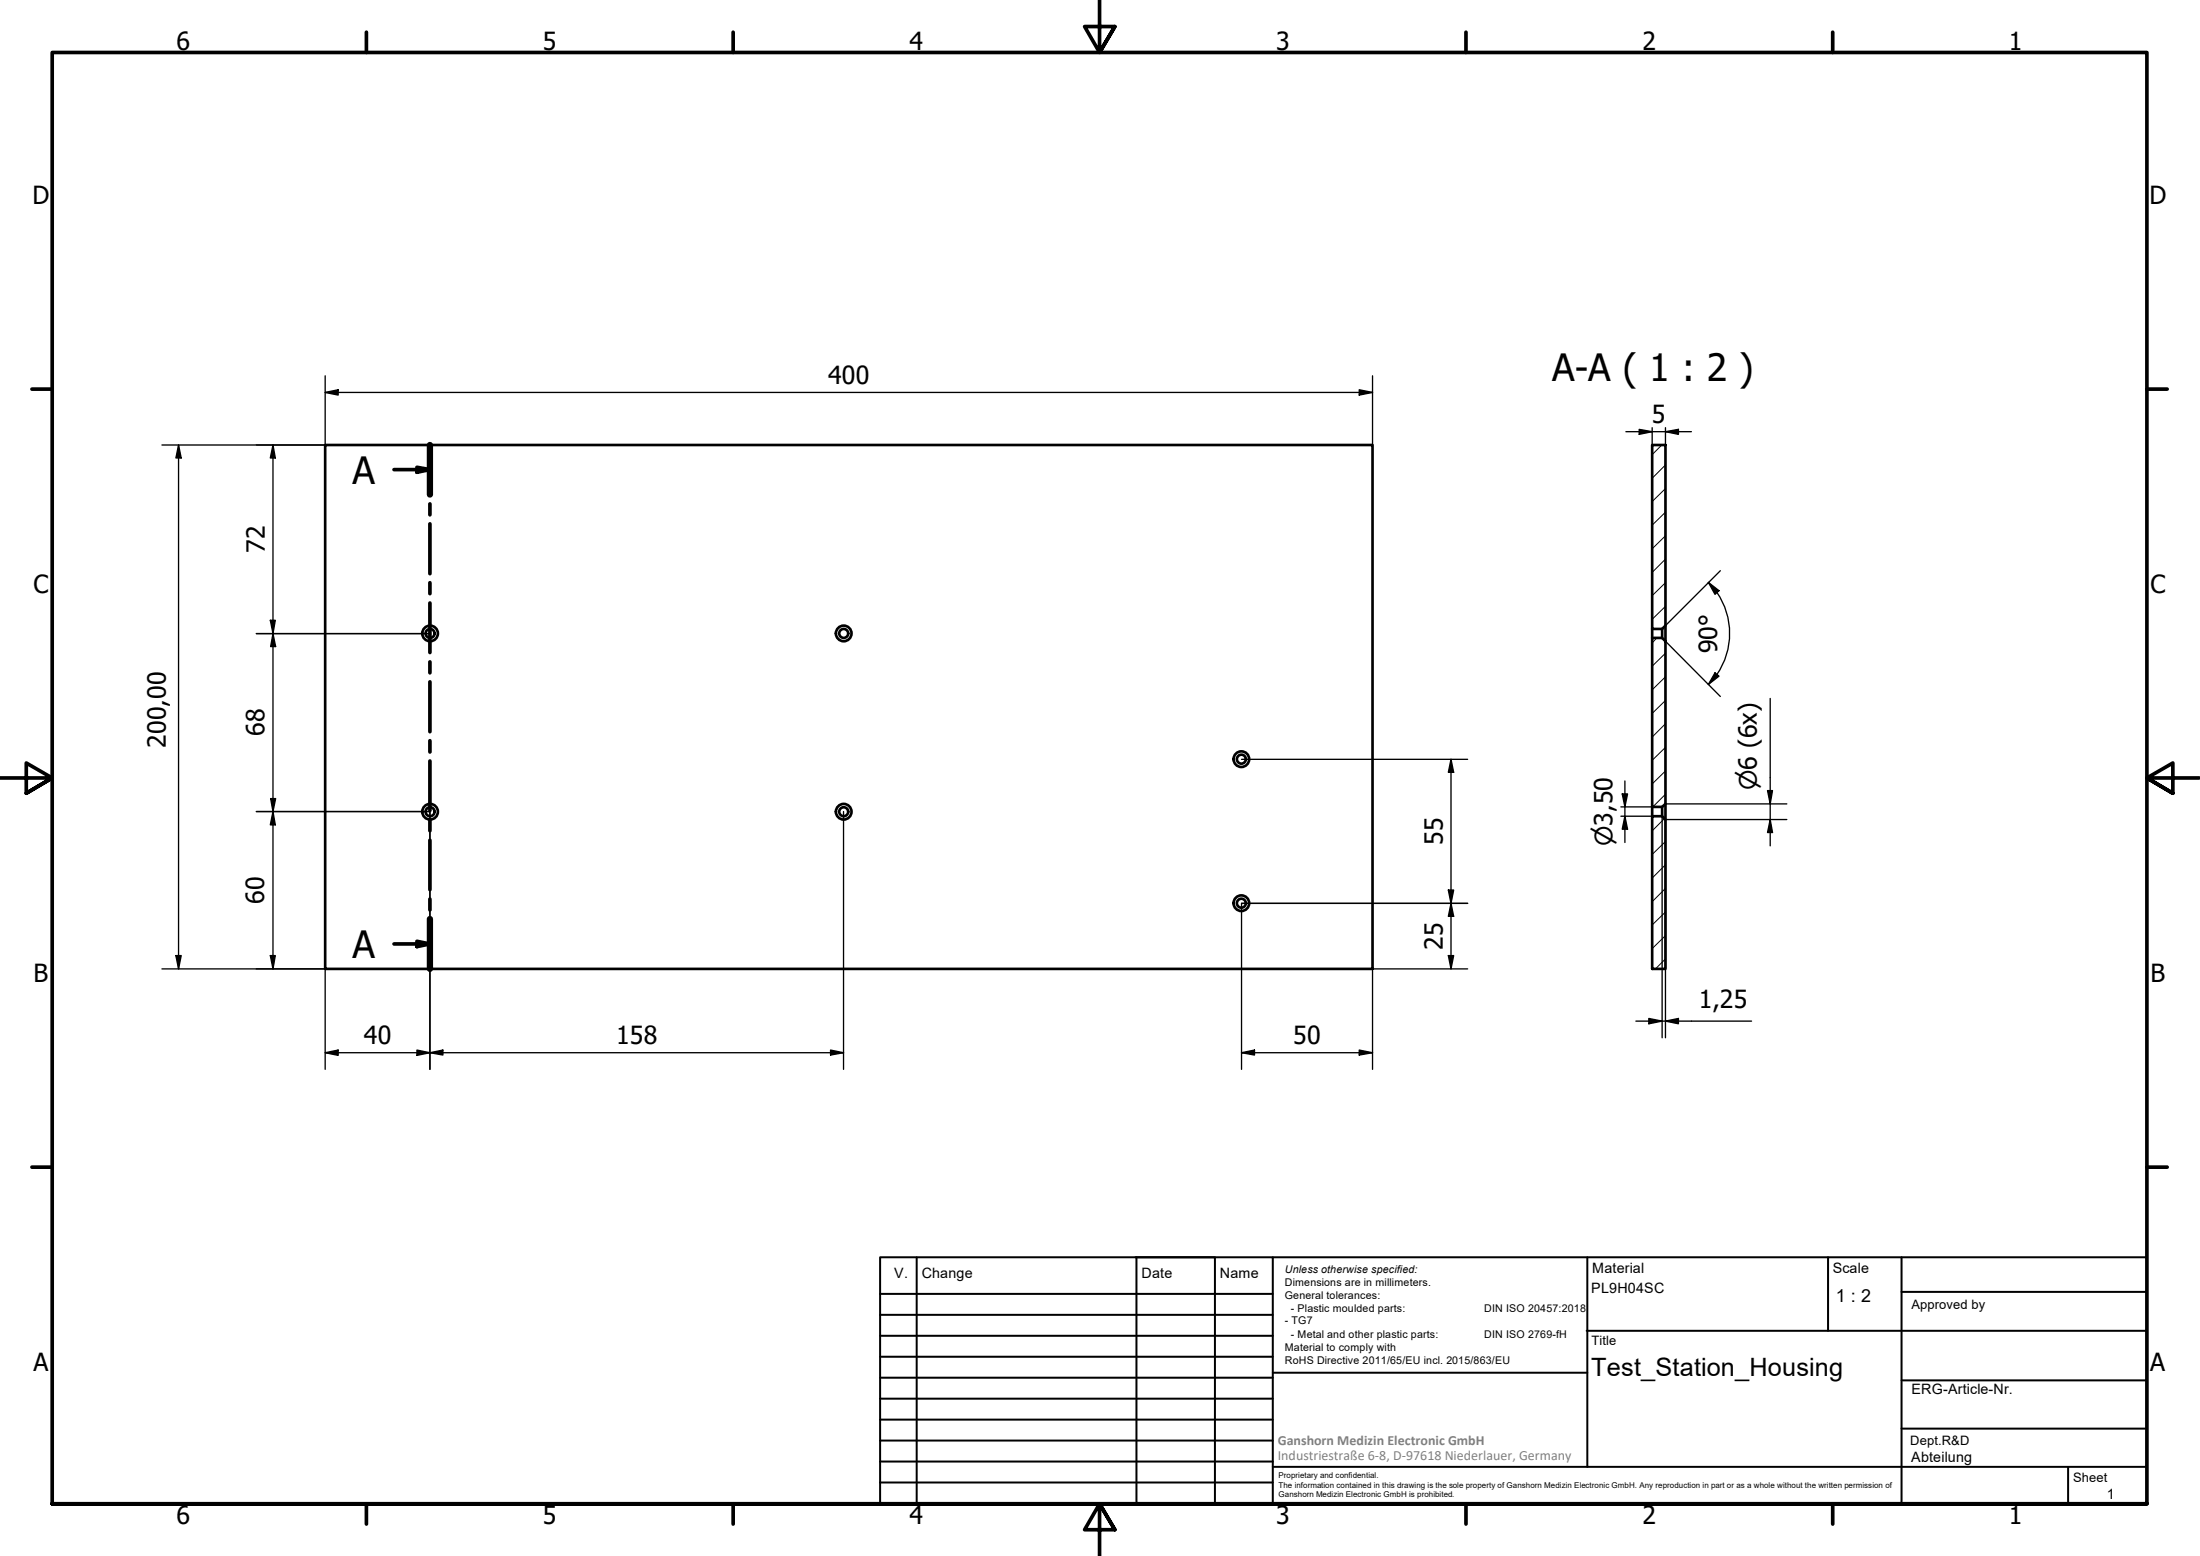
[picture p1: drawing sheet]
<svg xmlns="http://www.w3.org/2000/svg" width="420mm" height="297mm" viewBox="0 0 420 297" stroke-linecap="round" stroke-linejoin="round" font-family="sans-serif">
<!-- layer: Hatch (ISO) -->
<g fill="none" stroke="#000" stroke-width=".19">
<path d="M317.4 84.9l-1.9 1.9M318.1 97.8l-2.6 2.5M318.1 93.3l-2.6 2.4M318.1 88.8l-2.6 2.5M318.1 115.7l-2.6 2.5M318.1 111.2l-2.6 2.5M318.1 106.7l-2.6 2.6M318.1 102.3l-2.6 2.5M316.4 121.8l-.9 .9M318.1 138.2l-2.6 2.5M318.1 133.7l-2.6 2.5M318.1 129.2l-2.6 2.5"/>
<path d="M318.1 124.7l-2.6 2.5M317.9 156.3l-2.4 2.3M318.1 151.6l-2.4 2.4M318.1 147.2l-2.6 2.5M318.1 142.7l-2.6 2.4M318.1 178.6l-2.6 2.5M318.1 174.1l-2.6 2.5M318.1 169.6l-2.6 2.5M318.1 165.1l-2.6 2.5M318.1 160.6l-2.6 2.5M318.1 183.1l-1.9 1.9"/>
</g>
<!-- layer: Visible (ISO) -->
<g fill="none" stroke="#000" stroke-width=".51">
<path d="M62.1 84.9h200v100.1h-200zM315.5 84.9h2.6v34.5l-.7 .7h-1.9zM318.1 119.4v3M315.5 121.8h1.9l.7 .6v31.1l-.7 .5h-1.9zM315.5 120.1v1.7M317.4 120.1v1.7M315.5 155.8h1.9l.7 .6v28.6h-2.6zM315.5 154v1.8M317.4 154v1.8M318.1 153.5v2.9"/>
<circle cx="82.1" cy="120.9" r=".86"/>
<circle cx="82.1" cy="120.9" r="1.49"/>
<circle cx="161.1" cy="120.9" r=".86"/>
<circle cx="161.1" cy="120.9" r="1.49"/>
<circle cx="82.1" cy="155" r=".86"/>
<circle cx="82.1" cy="155" r="1.49"/>
<circle cx="161.1" cy="155" r=".86"/>
<circle cx="161.1" cy="155" r="1.49"/>
<circle cx="237.1" cy="144.9" r=".86"/>
<circle cx="237.1" cy="144.9" r="1.49"/>
<circle cx="237.1" cy="172.4" r=".86"/>
<circle cx="237.1" cy="172.4" r="1.49"/>
</g>
<!-- layer: Section Line (ISO) -->
<g fill="none" stroke="#000" stroke-width=".7">
<path d="M75.2 89.6h6.9M79.6 89.2l2.5 .4-2.5 .6zM82.1 84.9v9.5M82.1 96.2v2.1M82.1 100v9.5M82.1 111.2v2.1M82.1 115.1v9.5M82.1 126.4v2M82.1 130.2v9.5M82.1 141.4v2.2M82.1 145.3v9.4M82.1 156.5v2.1"/>
<path d="M79.6 179.7l2.5 .5-2.5 .5zM82.1 160.4v9.4M82.1 171.6v2.1M82.1 175.4v9.6M75.2 180.2h6.9"/>
</g>
<path d="M82.1 84.9v9.5M82.1 175.4v9.6" fill="none" stroke="#000" stroke-width="1.2"/>
<path d="M79.6 89.2l2.5 .4-2.5 .6zM79.6 179.7l2.5 .5-2.5 .5z" fill="#000"/>
<!-- layer: Border (ISO) -->
<g fill="none" stroke="#000" stroke-width=".7">
<path d="M70 6.1v3.9M140 6.1v3.9M210 0v10l-2.9-4.9h5.8l-2.9 4.9 2.9-4.9M280 6.1v3.9M350 6.1v3.9M6.1 74.3h3.9M410 74.3h3.9M0 148.5h10l-5-2.8v5.7l5-2.9-5 2.9M420 148.5h-10l5-2.8v5.7l-5-2.9 5 2.9M6.1 222.8h3.9M410 222.8h3.9M10 287.1v-277.1h400v277.1h-400h400"/>
<path d="M70 287.1v3.8M140 287.1v3.8M212.9 292l-2.9-4.9 2.9 4.9h-5.8l2.9-4.9v9.9M280 287.1v3.8M350 287.1v3.8"/>
</g>
<!-- layer: TitleBlock -->
<g fill="none" stroke="#000" stroke-width=".38">
<path d="M168.1 251h75M168.1 247h75M168.1 255h75M168.1 259h75M175.1 240v47M216.9 240h15M217 240v47M232 240v47M243.1 240.1v46.9h-75v-47h241.9v47.1h-167M303 254h107M303.1 240v40M349.1 240v14"/>
<path d="M363.2 240v47.1M363.2 246.6h46.8M168.1 271h75M168.1 263h75M168.1 267h75M168.1 275h75M168.1 279h75M243.1 262.1h60M363.2 272.7h46.8M363.2 263.5h46.8M168.1 283h75M216.9 287h15"/>
<path d="M243.1 280h166.9M395 280.1v7"/>
</g>
<!-- layer: Dimension (ISO) -->
<g fill="none" stroke="#000" stroke-width=".25">
<path d="M62.1 74.9l2.5-.5v1zM62.1 74.9h200M62.1 71.7v13.2h-31.2M259.6 74.4l2.5 .5-2.5 .5zM262.1 71.7v13.2M34.1 84.9l.5 2.5h-1zM34.1 84.9v100.1M52.1 84.9l.5 2.5h-1zM52.1 84.9v100.1M310.5 82.4h12.5M313.1 82l2.4 .4-2.4 .5zM315.5 81.6v3.3"/>
<path d="M318.1 82.4l2.4-.4v.9zM318.1 81.6v3.3M51.6 118.4h1l-.5 2.6zM326.3 111.2l2 1.6-.8 .7zM326.3 111.2l1.6 1.9M327.9 113.1a13.8 13.8 0 0 1 0 15.7M328.5 109l-10.4 10.4M49 121h33.1M52.1 121l.5 2.4h-.9zM318.1 122.4l10.4 10.6M327.5 128.4l.8 .7-2 1.6zM327.9 128.8l-1.6 1.9"/>
<path d="M338.1 133.3v28.2M49 154.9h33.1v49.2M51.7 152.4h.9l-.5 2.5zM52.1 154.9l.5 2.6h-1zM161.1 154.9v49.2M237.1 145h43.2M277.1 145l.5 2.4h-1zM277.1 145v40M309.6 155.8h5.9M309.6 154h5.9M309.8 151.6h1l-.5 2.4zM310.3 155.8l.5 2.5h-1z"/>
<path d="M310.3 149.1v11.7M317.4 155.8v42.3M318.1 153.5h23.1M337.6 150.9h.9l-.4 2.6zM338.1 156.4l.4 2.5h-.9zM341.2 156.4h-23.1v41.7M276.6 169.9h1l-.5 2.6zM277.1 172.5l.5 2.4h-1zM280.3 172.5h-43.2v31.6M30.9 185h31.2v19.1M33.6 182.4h1l-.5 2.6zM51.6 182.4h1l-.5 2.6z"/>
<path d="M276.6 182.4h1l-.5 2.6zM280.3 185h-18.2v19.1M312.4 194.9h22.1M314.9 194.4l2.5 .5-2.5 .5zM318.1 194.9l2.4-.5v1zM62.1 201l2.5-.5v1zM62.1 201h99M79.6 200.5l2.5 .5-2.5 .5zM82.1 201l2.5-.5v.9zM158.6 200.5l2.5 .5-2.5 .4zM237.1 201l2.5-.5v.9zM237.1 201h25"/>
<path d="M259.6 200.5l2.5 .5-2.5 .4z"/>
</g>
<g fill="#000">
<path d="M62.1 74.9l2.5-.5v1zM259.6 74.4l2.5 .5-2.5 .5zM34.1 84.9l.5 2.5h-1zM52.1 84.9l.5 2.5h-1zM313.1 82l2.4 .4-2.4 .5zM318.1 82.4l2.4-.4v.9zM51.6 118.4h1l-.5 2.6zM326.3 111.2l2 1.6-.8 .7zM52.1 121l.5 2.4h-.9zM327.5 128.4l.8 .7-2 1.6zM51.7 152.4h.9l-.5 2.5zM52.1 154.9l.5 2.6h-1z"/>
<path d="M277.1 145l.5 2.4h-1zM309.8 151.6h1l-.5 2.4zM310.3 155.8l.5 2.5h-1zM337.6 150.9h.9l-.4 2.6zM338.1 156.4l.4 2.5h-.9zM276.6 169.9h1l-.5 2.6zM277.1 172.5l.5 2.4h-1zM33.6 182.4h1l-.5 2.6zM51.6 182.4h1l-.5 2.6zM276.6 182.4h1l-.5 2.6zM314.9 194.4l2.5 .5-2.5 .5zM318.1 194.9l2.4-.5v1z"/>
<path d="M62.1 201l2.5-.5v1zM79.6 200.5l2.5 .5-2.5 .5zM82.1 201l2.5-.5v.9zM158.6 200.5l2.5 .5-2.5 .4zM237.1 201l2.5-.5v.9zM259.6 200.5l2.5 .5-2.5 .4z"/>
</g>
<g font-size="7.2">
<text x="296.4" y="72.8">A-A ( 1 : 2 )</text>
<text x="67.3" y="92.3">A</text>
<text x="67.3" y="182.8">A</text>
</g>
<g font-size="4.8">
<text x="33.7" y="9.6">6</text>
<text x="103.7" y="9.6">5</text>
<text x="173.7" y="9.6">4</text>
<text x="243.7" y="9.6">3</text>
<text x="313.7" y="9.6">2</text>
<text x="383.7" y="9.6">1</text>
<text x="6.2" y="38.9">D</text>
<text x="410.5" y="38.9">D</text>
<text x="158.2" y="73.3">400</text>
<text x="315.5" y="80.8">5</text>
<text x="50.6" y="105.6" transform="rotate(-90 50.6 105.6)">72</text>
<text x="6.4" y="113.1">C</text>
<text x="410.7" y="113.1">C</text>
<text x="328" y="124.7" transform="rotate(-90 328 124.7)">90°</text>
<text x="31.7" y="142.8" transform="rotate(-90 31.7 142.8)">200,00</text>
<text x="50.5" y="140.6" transform="rotate(-90 50.5 140.6)">68</text>
<text x="275.5" y="161.3" transform="rotate(-90 275.5 161.3)">55</text>
<text x="50.5" y="172.6" transform="rotate(-90 50.5 172.6)">60</text>
<text x="275.5" y="181.3" transform="rotate(-90 275.5 181.3)">25</text>
<text x="6.4" y="187.4">B</text>
<text x="410.7" y="187.4">B</text>
<text x="324.4" y="192.5">1,25</text>
<text x="69.5" y="199.4">40</text>
<text x="117.7" y="199.3">158</text>
<text x="247" y="199.3">50</text>
<text x="6.4" y="261.7">A</text>
<text x="303.9" y="262.7">Test_Station_Housing</text>
<text x="410.7" y="261.7">A</text>
<text x="33.7" y="290.9">6</text>
<text x="103.7" y="290.9">5</text>
<text x="173.7" y="290.9">4</text>
<text x="243.7" y="290.9">3</text>
<text x="313.7" y="290.9">2</text>
<text x="383.7" y="290.9">1</text>
</g>
<g font-size="4.6">
<text x="335.5" y="150.9" transform="rotate(-90 335.5 150.9)">⌀6 (6x)</text>
<text x="308" y="161.6" transform="rotate(-90 308 161.6)">⌀3,50</text>
</g>
<text font-size="3.4" x="350.6" y="248.5">1 : 2</text>
<g font-size="2.7">
<text x="170.8" y="244">V.</text>
<text x="176" y="244">Change</text>
<text x="218" y="244">Date</text>
<text x="233" y="244">Name</text>
<text x="304.1" y="243">Material</text>
<text x="350" y="243.1">Scale</text>
<text x="303.9" y="246.8">PL9H04SC</text>
<text x="365.1" y="266.1">ERG-Article-Nr.</text>
<text x="365" y="279">Abteilung</text>
<text x="402.3" y="286.2">1</text>
</g>
<g font-size="2.7" fill="#808080">
<text x="244" y="275.8">Ganshorn Medizin Electronic GmbH</text>
<text x="244" y="278.7">Industriestraße 6-8, D-97618 Niederlauer, Germany</text>
</g>
<g font-size="2.5">
<text x="365.1" y="249.9">Approved by</text>
<text x="304" y="256.8">Title</text>
<text x="364.8" y="275.8">Dept.R&amp;D</text>
<text x="395.9" y="282.9">Sheet</text>
</g>
<g font-size="2">
<text x="245.4" y="242.9">Unless otherwise specified:</text>
<text x="245.4" y="245.4">Dimensions are in millimeters.</text>
<text x="245.4" y="247.9">General tolerances:</text>
<text x="246.5" y="250.4">- Plastic moulded parts:</text>
<text x="283.5" y="250.4">DIN ISO 20457:2018</text>
<text x="245.4" y="252.8">- TG7</text>
<text x="245.4" y="257.9">Material to comply with</text>
<text x="246.5" y="255.4">- Metal and other plastic parts:</text>
<text x="283.5" y="255.4">DIN ISO 2769-fH</text>
<text x="245.4" y="260.3">RoHS Directive 2011/65/EU incl. 2015/863/EU</text>
</g>
<g font-size="1.5">
<text x="244.2" y="282.2">Proprietary and confidential.</text>
<text x="244.2" y="284">The information contained in this drawing is the sole property of Ganshorn Medizin Electronic GmbH. Any reproduction in part or as a whole without the written permission of</text>
<text x="244.2" y="285.8">Ganshorn Medizin Electronic GmbH is prohibited.</text>
</g>
</svg>
